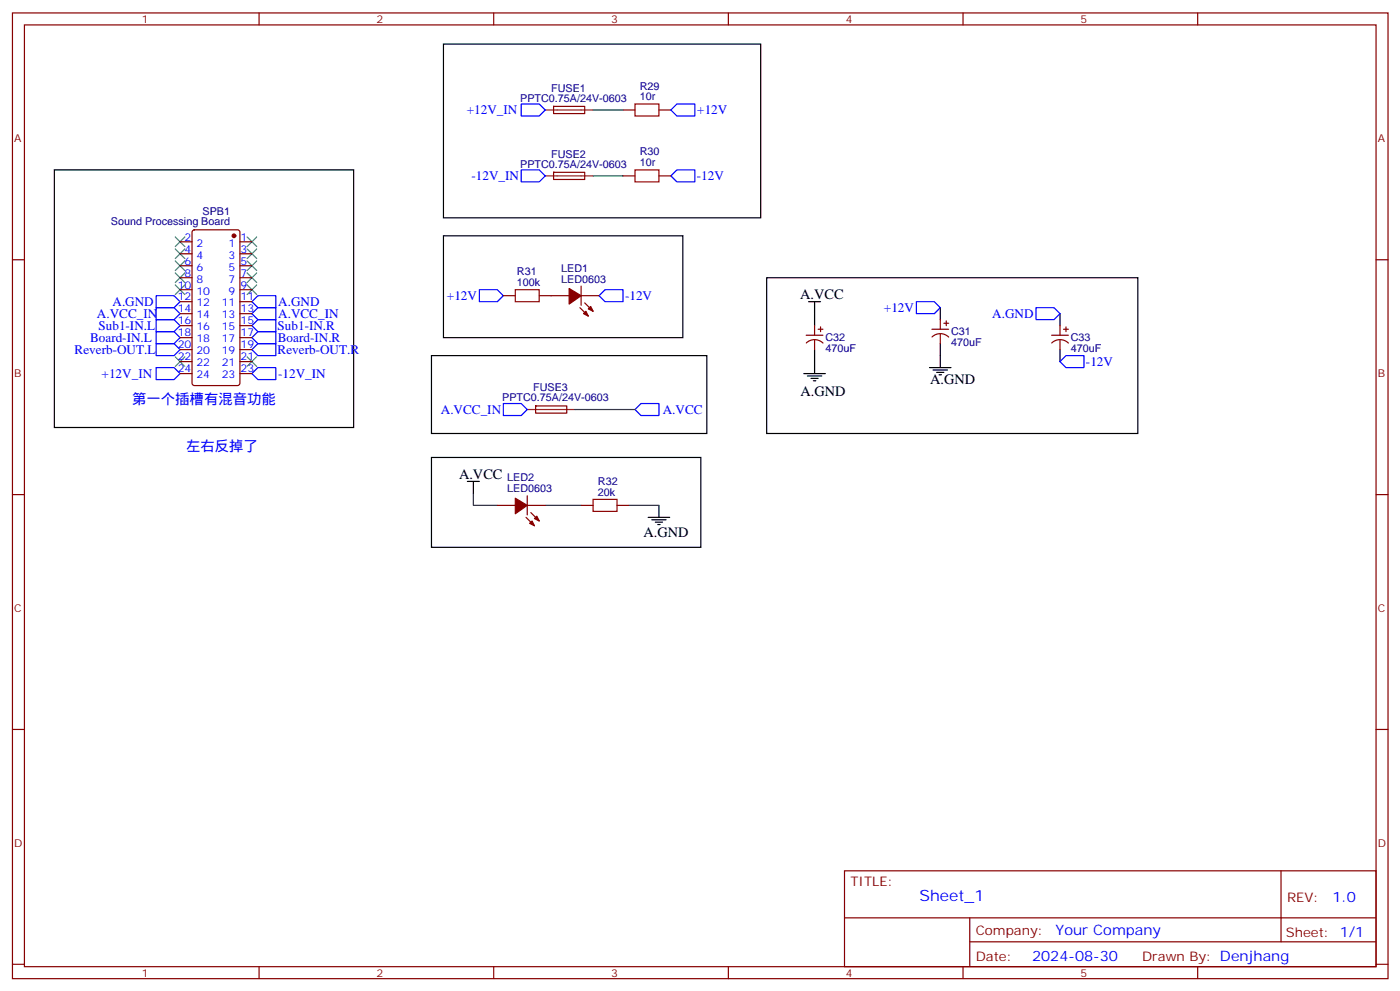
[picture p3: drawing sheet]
<svg xmlns="http://www.w3.org/2000/svg" width="413mm" height="292mm" viewBox="0 0 413 292" stroke-linecap="round" stroke-linejoin="round" font-family="sans-serif">
<g fill="none" stroke="#870000" stroke-width=".35">
<path d="M3.7 3.8h405.3v284.3h-405.3zM7.2 7.3h398.3v277.3h-398.3zM76.3 3.8v3.5M145.5 3.8v3.5M214.6 3.8v3.5M283.8 3.8v3.5M352.9 3.8v3.5M163.1 31.3h9.2v2.1h-9.1zM183.6 32.4h3.5M194.2 32.4h3.5M163.1 50.7h9.2v2.1h-9.1zM183.6 51.8h3.5"/>
<path d="M194.2 51.8h3.5M3.7 76.5h3.5M53.1 71.2h3.5M53.1 74.7h3.5M53.1 78.2h3.5M56.8 67.9l.5-.2h12.7l.6 .4 .1 44.7-.5 .7h-12.9l-.7-.4v-44.7zM70.7 71.2h3.5M70.7 74.7h3.5M70.7 78.2h3.5M405.5 76.5h3.5M53.1 81.8h3.5M53.1 99.4h3.5"/>
<path d="M53.1 85.3h3.5M53.1 95.9h3.5M53.1 88.8h3.5M53.1 92.4h3.5M70.7 81.8h3.5M70.7 99.4h3.5M70.7 85.3h3.5M70.7 95.9h3.5M70.7 88.8h3.5M70.7 92.4h3.5M148.3 87.1h3.5M158.9 87.1h8.8"/>
<path d="M170.9 90.6l2.5 2.5M171.2 87.1h5.3M171.2 84.2v5.7M172.3 89.2l2.5 2.5M237.6 98.7h4.9M240 95.9v2.8M241.1 96.9h1.4M241.8 96.2v1.4M274.6 96.9h4.9M274.6 99.2a3.5 3.5 0 0 1 5 0M277.1 94.1v2.8M277.1 98.4v2.8"/>
<path d="M278.1 95.2h1.4M278.8 94.5v1.4M309.9 98.7h4.9M312.3 95.9v2.8M313.4 96.9h1.4M314.1 96.2v1.4M53.1 110h3.5M53.1 106.5h3.5M53.1 102.9h3.5M70.7 110h3.5M70.7 106.5h3.5M70.7 102.9h3.5"/>
<path d="M157.8 119.5h9.2v2.1h-9.1zM237.6 101a3.5 3.5 0 0 1 4.9 0M240 100.1v2.8M309.9 101a3.5 3.5 0 0 1 4.9 0M312.3 100.1v2.8M3.7 145.6h3.5M146.5 148.8h5.3M155 152.3l2.5 2.5M155.4 148.8h5.3M155.4 146v5.6M156.4 150.9l2.5 2.5M171.2 148.8h3.6"/>
<path d="M181.8 148.8h3.5M405.5 145.6h3.5M3.7 214.8h3.5M405.5 214.8h3.5M248.8 256.4h156.7v28.2h-156.7zM377.5 256.4v20.9M248.9 270.2h156.5M285.8 277.3h119.6M285.8 270.2v14.2M3.7 283.9h3.5M76.3 284.6v3.5M145.5 284.6v3.5"/>
<path d="M214.6 284.6v3.5M283.8 284.6v3.5M352.9 284.6v3.5M405.5 283.9h3.5"/>
</g>
<path d="M174.8 32.4h8.8M174.8 51.8h8.8M169.5 120.6h17.6M139.5 145.3v3.5h7M160.7 148.8h10.5M185.3 148.8h8.9" fill="none" stroke="#008700" stroke-width=".35"/>
<g fill="none" stroke="#000" stroke-width=".35">
<path d="M130.7 13h93.5v51.1h-93.5zM16 50h88.2v75.9h-88.2zM130.7 69.4h70.5v30h-70.5zM225.9 81.8h109.4v45.8h-109.4zM238.3 88.8h3.5M240 88.8v7.1M277.1 90.6v3.5M312.3 92.4v3.5M127.1 104.7h81.2v22.9h-81.2zM236.9 110h6.3M237.9 110.7h4.2M239 111.4h2.1"/>
<path d="M239.7 112.1h.7M240 102.9v7.1M273.9 108.2h6.3M275 108.9h4.2M276 109.6h2.1M276.7 110.3h.7M277.1 101.2v7M312.3 102.9v3.6M127.1 134.7h79.4v26.4h-79.4zM137.7 141.7h3.6M139.5 141.7v3.6M191 152.3h6.3"/>
<path d="M192.1 153h4.2M193.1 153.7h2.1M193.8 154.4h.7M194.2 148.8v3.5"/>
</g>
<path d="M187.1 30.6h7.1v3.5h-7.1zM187.1 50h7.1v3.6h-7.1zM151.8 85.3h7.1v3.5h-7.1zM174.8 147h7v3.6h-7z" fill="none" stroke="#a10000" stroke-width=".35"/>
<g fill="#870000" stroke="#870000" stroke-width=".35">
<path d="M151.8 146.7l3.6 2.1-3.6 2.5z"/>
<path d="M156.1 154.1l.7-.7 .7 1.4z"/>
<path d="M158.2 152l.7 1.4-1.4-.7z"/>
<path d="M167.7 84.9l3.5 2.2-3.5 2.4z"/>
<path d="M171.9 92.4l.7-.7 .8 1.4z"/>
<path d="M173.4 90.9l.7-.7 .7 1.5z"/>
<circle cx="68.9" cy="69.4" r=".53"/>
</g>
<g fill="none" stroke="#3c3" stroke-width=".35">
<path d="M51.6 76.8l2.9 2.9M51.6 69.8l2.9 2.8M51.6 73.3l2.9 2.8M54.5 76.8l-2.9 2.9M54.5 69.8l-2.9 2.8M54.5 73.3l-2.9 2.8M72.8 76.8l2.8 2.9M72.8 73.3l2.8 2.8M72.8 69.8l2.8 2.8M75.6 76.8l-2.8 2.9M75.6 73.3l-2.8 2.8M75.6 69.8l-2.8 2.8"/>
<path d="M51.6 80.4l2.9 2.8M51.6 83.9l2.9 2.8M54.5 80.4l-2.9 2.8M54.5 83.9l-2.9 2.8M72.8 80.4l2.8 2.8M72.8 83.9l2.8 2.8M75.6 80.4l-2.8 2.8M75.6 83.9l-2.8 2.8M51.6 105.1l2.9 2.8M54.5 105.1l-2.9 2.8M72.8 105.1l2.8 2.8M75.6 105.1l-2.8 2.8"/>
</g>
<g fill="none" stroke="#00f" stroke-width=".35">
<path d="M153.6 30.6h5.3l1.8 1.8-1.8 1.7h-5.3zM199.5 30.6h5.3v3.5h-5.3l-1.8-1.7zM153.6 50h5.3l1.8 1.8-1.8 1.8h-5.3zM199.5 50h5.3v3.6h-5.3l-1.8-1.8zM46 87.1h5.3l1.8 1.7-1.8 1.8h-5.3zM46 90.6h5.3l1.8 1.8-1.8 1.7h-5.3zM46 94.1h5.3l1.8 1.8-1.8 1.7h-5.3zM46 97.6h5.3l1.8 1.8-1.8 1.8h-5.3zM74.2 95.9l1.8-1.8h5.3v3.5h-5.3zM74.2 99.4l1.8-1.8h5.3v3.6h-5.3zM76 87.1h5.3v3.5h-5.3l-1.8-1.8zM76 90.6h5.3v3.5h-5.3l-1.8-1.7z"/>
<path d="M141.3 85.3h5.2l1.8 1.8-1.8 1.7h-5.2zM178.3 85.3h5.3v3.5h-5.3l-1.8-1.7zM270 88.8h5.3l1.8 1.8-1.8 1.8h-5.3zM305.3 90.6h5.3l1.7 1.8-1.7 1.7h-5.3zM46 108.2h5.3l1.8 1.8-1.8 1.8h-5.3zM46 101.2h5.3l1.8 1.7-1.8 1.8h-5.3zM76 108.2h5.3v3.6h-5.3l-1.8-1.8zM76 101.2h5.3v3.5h-5.3l-1.8-1.8zM148.3 118.8h5.3l1.8 1.8-1.8 1.7h-5.3zM188.9 118.8h5.3v3.5h-5.3l-1.8-1.7zM314.1 104.7h5.3v3.5h-5.3l-1.8-1.7z"/>
</g>
<path d="M160.7 32.4h14.1M160.7 51.8h14.1M155.4 120.6h14.1" fill="none" stroke="#8c2424" stroke-width=".35"/>
<text font-size="4.6" fill="#00f" x="270.9" y="265.4">Sheet_1</text>
<g font-size="4.2">
<text x="235.8" y="88.1">A.VCC</text>
<text x="274.1" y="113.2">A.GND</text>
<text x="235.9" y="116.7">A.GND</text>
<text x="135.3" y="141">A.VCC</text>
<text x="189.6" y="158">A.GND</text>
</g>
<g font-size="4.2" fill="#00f">
<text x="38.9" y="118.8">第一个插槽有混音功能</text>
<text x="54.8" y="132.9">左右反掉了</text>
<text x="392.6" y="265.7">1.0</text>
<text x="311" y="275.2">Your Company</text>
<text x="304.1" y="283">2024-08-30</text>
</g>
<g font-size="3.9" fill="#00f">
<text x="137.6" y="33.6">+12V_IN</text>
<text x="205.5" y="33.6">+12V</text>
<text x="138.9" y="53">-12V_IN</text>
<text x="205.4" y="53.1">-12V</text>
<text x="131.7" y="88.3">+12V</text>
<text x="184.2" y="88.3">-12V</text>
<text x="28.6" y="93.6">A.VCC_IN</text>
<text x="33.2" y="90.1">A.GND</text>
<text x="82" y="90.1">A.GND</text>
<text x="82" y="93.6">A.VCC_IN</text>
<text x="260.5" y="91.9">+12V</text>
<text x="292.4" y="93.7">A.GND</text>
<text x="26.6" y="100.7">Board-IN.L</text>
<text x="29" y="97.2">Sub1-IN.L</text>
<text x="81.8" y="97.2">Sub1-IN.R</text>
<text x="81.9" y="100.8">Board-IN.R</text>
<text x="22" y="104.2">Reverb-OUT.L</text>
<text x="81.8" y="104.2">Reverb-OUT.R</text>
<text x="320" y="107.7">-12V</text>
<text x="30" y="111.3">+12V_IN</text>
<text x="82" y="111.3">-12V_IN</text>
<text x="129.9" y="121.8">A.VCC_IN</text>
<text x="195.3" y="121.9">A.VCC</text>
</g>
<g font-size="3.9" fill="#800">
<text x="250.6" y="261">TITLE:</text>
<text x="379.2" y="265.7">REV:</text>
<text x="287.5" y="275.2">Company:</text>
<text x="378.9" y="275.8">Sheet: 1/1</text>
<text x="287.5" y="282.9">Date:</text>
<text x="336.6" y="282.9">Drawn By: Denjhang</text>
</g>
<g font-size="3.2" fill="#800">
<text x="41.8" y="6.8">1</text>
<text x="110.9" y="6.8">2</text>
<text x="180.1" y="6.8">3</text>
<text x="249.2" y="6.8">4</text>
<text x="318.3" y="6.8">5</text>
<text x="4.2" y="41.9">A</text>
<text x="406" y="41.9">A</text>
<text x="4.2" y="111.1">B</text>
<text x="406" y="111.1">B</text>
<text x="4.2" y="180.2">C</text>
<text x="406" y="180.2">C</text>
<text x="4.2" y="249.3">D</text>
<text x="406" y="249.3">D</text>
<text x="41.8" y="287.6">1</text>
<text x="110.9" y="287.6">2</text>
<text x="180.1" y="287.6">3</text>
<text x="249.2" y="287.6">4</text>
<text x="318.3" y="287.6">5</text>
</g>
<g font-size="3.2" fill="#000080">
<text x="162.4" y="27.1">FUSE1</text>
<text x="188.5" y="29.6">10r</text>
<text x="188.5" y="26.4">R29</text>
<text x="153.3" y="30">PPTC0.75A/24V-0603</text>
<text x="162.4" y="46.5">FUSE2</text>
<text x="188.5" y="45.8">R30</text>
<text x="153.3" y="49.4">PPTC0.75A/24V-0603</text>
<text x="188.5" y="49">10r</text>
<text x="59.7" y="63.2">SPB1</text>
<text x="32.7" y="66.4">Sound Processing Board</text>
<text x="152.3" y="81">R31</text>
<text x="165.4" y="83.2">LED0603</text>
<text x="165.4" y="80">LED1</text>
<text x="152.3" y="84.2">100k</text>
<text x="243.2" y="100.5">C32</text>
<text x="280.3" y="102">470uF</text>
<text x="280.3" y="98.8">C31</text>
<text x="315.5" y="100.5">C33</text>
<text x="243.2" y="103.7">470uF</text>
<text x="315.5" y="103.7">470uF</text>
<text x="148" y="118.2">PPTC0.75A/24V-0603</text>
<text x="157.1" y="115.3">FUSE3</text>
<text x="149.5" y="141.8">LED2</text>
<text x="176.2" y="142.8">R32</text>
<text x="149.5" y="144.9">LED0603</text>
<text x="176.2" y="146">20k</text>
</g>
<g font-size="3.2" fill="#00f">
<text x="54.4" y="70.8">2</text>
<text x="70.9" y="70.8">1</text>
<text x="54.4" y="77.9">6</text>
<text x="54.4" y="74.4">4</text>
<text x="57.9" y="76.1">4</text>
<text x="57.9" y="72.6">2</text>
<text x="67.4" y="72.6">1</text>
<text x="67.4" y="76.1">3</text>
<text x="70.9" y="74.4">3</text>
<text x="70.9" y="77.9">5</text>
<text x="54.4" y="81.4">8</text>
<text x="57.9" y="83.2">8</text>
<text x="57.9" y="79.7">6</text>
<text x="67.4" y="79.7">5</text>
<text x="67.4" y="83.2">7</text>
<text x="70.9" y="81.4">7</text>
<text x="52.4" y="88.5">12</text>
<text x="52.4" y="84.9">10</text>
<text x="57.9" y="86.7">10</text>
<text x="67.4" y="86.7">9</text>
<text x="70.9" y="84.9">9</text>
<text x="70.9" y="88.5">11</text>
<text x="52.4" y="95.5">16</text>
<text x="52.4" y="92">14</text>
<text x="57.9" y="93.8">14</text>
<text x="57.9" y="90.2">12</text>
<text x="65.4" y="90.2">11</text>
<text x="65.4" y="93.8">13</text>
<text x="70.9" y="92">13</text>
<text x="70.9" y="95.5">15</text>
<text x="52.4" y="99.1">18</text>
<text x="57.9" y="100.8">18</text>
<text x="57.9" y="97.3">16</text>
<text x="65.4" y="97.3">15</text>
<text x="65.4" y="100.8">17</text>
<text x="70.9" y="99.1">17</text>
<text x="52.4" y="106.1">22</text>
<text x="52.4" y="102.6">20</text>
<text x="57.9" y="107.9">22</text>
<text x="57.9" y="104.4">20</text>
<text x="65.4" y="104.4">19</text>
<text x="65.4" y="107.9">21</text>
<text x="70.9" y="102.6">19</text>
<text x="70.9" y="106.1">21</text>
<text x="52.4" y="109.6">24</text>
<text x="57.9" y="111.4">24</text>
<text x="65.4" y="111.4">23</text>
<text x="70.9" y="109.6">23</text>
</g>
</svg>
